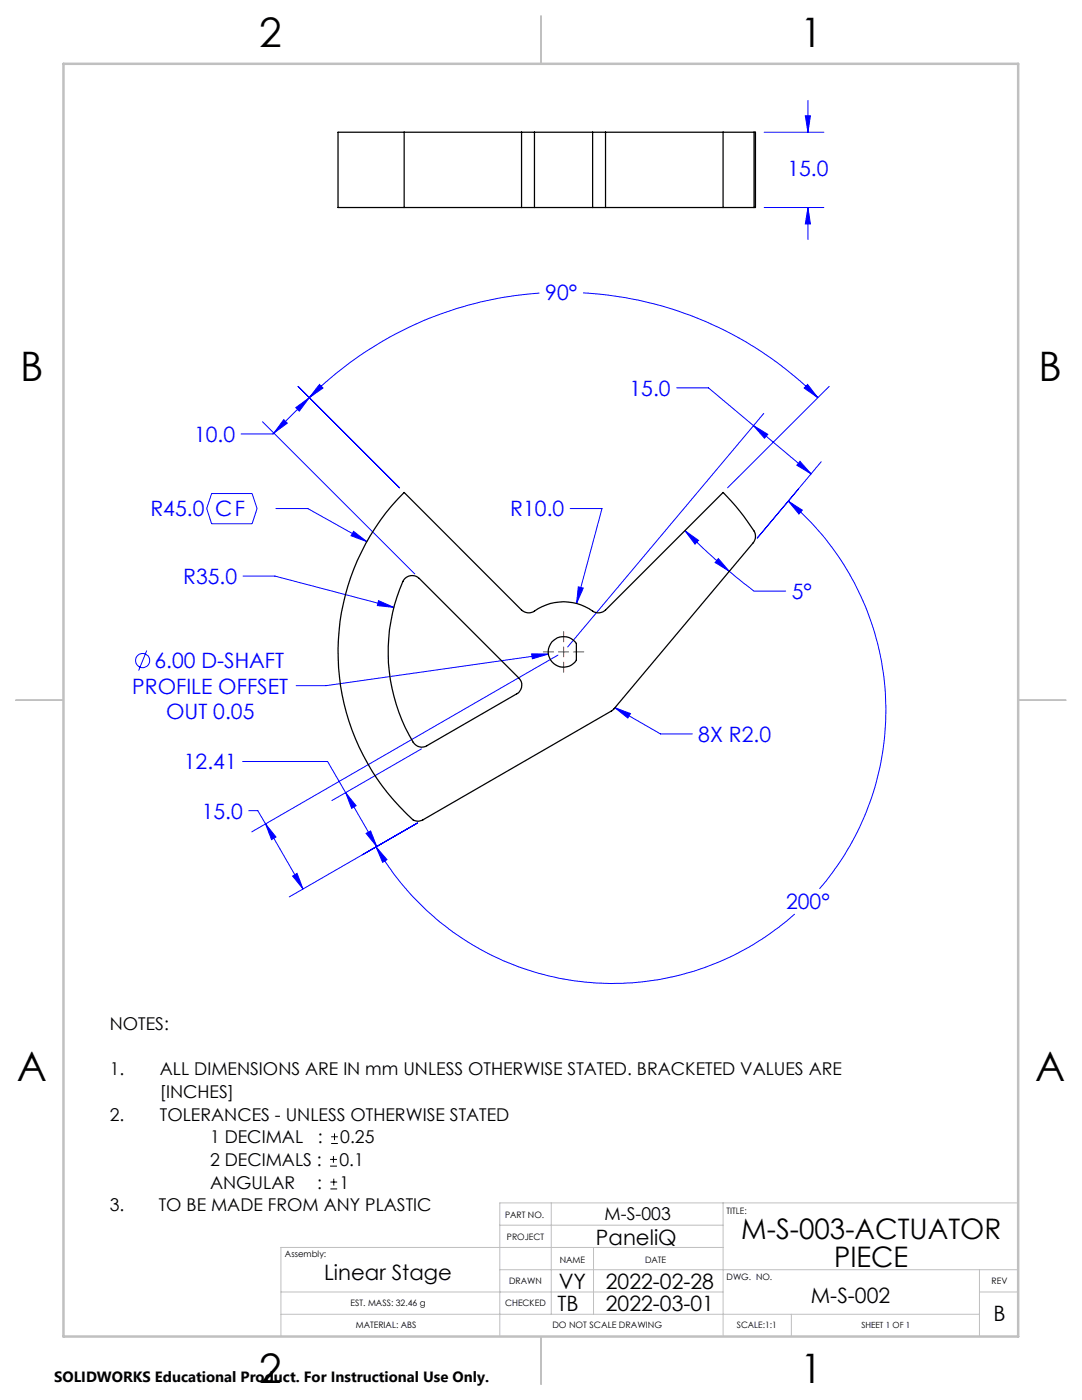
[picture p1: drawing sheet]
<svg xmlns="http://www.w3.org/2000/svg" width="216mm" height="279mm" viewBox="0 0 216 279" stroke-linecap="round" stroke-linejoin="round" font-family="sans-serif">
<g fill="none" stroke="#00f" stroke-width=".2">
<path d="M152.5 26.4h11.9M160.7 23.1h1l-.5 3.3zM161.2 20v6.4M107.6 58.5a71.9 71.9 0 0 0-45.9 20.9M116.3 58.5a71.4 71.4 0 0 1 46.9 20.9M152.5 41.4h11.9M161.2 41.4l.5 3.3h-1zM161.2 41.4v6.4M59.5 77.1l20.2 20.3M61.7 79.4l-7.2 7.2h-6.4M63.7 76.7l.8 .7-2.8 2zM135 77.4h6.4l9 7.5"/>
<path d="M161.1 76.7l2.1 2.7-2.8-2zM165.5 77.1l-20.3 20.3M42.2 98.5h8.1l1 3-1 3h-8.1l-1-3zM52.4 84.2l30.4 30.3M56.6 83.7l.7 .8-2.7 1.9zM59 81.4l2.7-2-2 2.7zM150.4 84.9l2.8 1.8-.7 .8zM150.4 84.9l11.5 9.7M152.4 82.5l-39.1 46.6M159.6 92.1l2.3 2.5-2.9-1.7zM163.9 92.1l-12.8 15.3 8.2-9.8M48.5 115h6.4l23.7 6.2"/>
<path d="M55.1 101.5h6.3l11.8 6.6M70.6 106l2.6 2.1-3.1-1.2zM75.5 119.9l3.1 1.3-3.3-.3zM113.8 101.5h6.3l-5.1 18.9M115.4 117.1l1 .3-1.4 3zM136.7 105.9l2.7 1.9-.7 .8zM136.7 105.9l4.3 4.2 4.5 3.9M143.3 111.5l2.2 2.5-2.8-1.7zM145.5 114l4.9 4h6.4M157.3 100l2.8 1.8-.7 .8zM157.3 100a54.5 54.5 0 0 1 6.2 77.4M29.3 129.8l-1.6 4"/>
<path d="M106.1 130.5h3.3l-3.2 1zM109.4 130.5l-44.4 6.3h-5.9M111.3 130.7l-61.1 35.3M48.4 152h17l3.6 6.2M69 158.2l2 2.6-.8 .5zM69 158.2l6.2 10.7M84.1 149.5l-17.9 10.3M122.7 141.2l3.1 1.2-.5 .9zM122.7 141.2l9.1 5.3h6.3M49.6 161.8h1.8l1.6 2.6M53 164.4l2.1 2.6-.9 .6zM53 164.4l7.5 13"/>
<path d="M58.4 174.8l.9-.5 1.2 3.1zM72.4 170.5l10.9-6.2-25.6 14.7M73.1 166.3l.8-.5 1.3 3.1zM75 169l2.2 2.6-.9 .5zM75 169a54.5 54.5 0 0 0 83.6 13.4"/>
<circle cx="28.5" cy="131.8" r="1.42"/>
</g>
<path d="M65.9 232.7h1.3M65.9 231.4h1.3M65.9 237.3h1.4M65.9 235.9h1.4M66.1 228.2h1.3M66.1 226.9h1.3M66.5 230.7v1.4M66.6 235.2v1.4M66.7 226.2v1.3" fill="none" stroke="#000" stroke-width=".2"/>
<path d="M108.4 130.1h2.1M111.4 130.1h2.1M112.5 126v2.1M112.5 129.1v2M112.5 132.1v2.1M114.4 130.1h2.1" fill="none" stroke="#f00" stroke-width=".2"/>
<path d="M56.1 257.8h88.2M99.7 253.4h103.5M99.7 244.5h44.6M110 240.1v22.2M118.4 249v13.3M144.3 240.1v26.6M144.3 249h-88.2v17.7M195.4 253.4v13.3M195.4 257.8h7.8M203.2 240.1h-103.5v26.6M56.1 262.3h139.3M157.9 262.3v4.4" fill="none" stroke="#c0c0c0" stroke-width=".2"/>
<path d="M108 3.2v9.5M3.1 139.7h9.6M203.2 139.7h9.5M108 266.7v9.6" fill="none" stroke="#c0c0c0" stroke-width=".25"/>
<path d="M12.7 12.7h190.5v254h-190.5z" fill="none" stroke="#c0c0c0" stroke-width=".5"/>
<path d="M70.6 106l-.5 .9 3.1 1.2zM161.1 76.7l2.1 2.7-2.8-2zM63.7 76.7l.8 .7-2.8 2zM136.7 105.9l2.7 1.9-.7 .8zM143.3 111.5l2.2 2.5-2.8-1.7zM157.3 100l2.8 1.8-.7 .8zM75 169l2.2 2.6-.9 .5zM115.4 117.1l-.4 3.3 1.4-3zM75.5 119.9l-.2 1 3.3 .3zM59 81.4l2.7-2-2 2.7zM56.6 83.7l.7 .8-2.7 1.9zM69 158.2l2 2.6-.8 .5zM73.1 166.3l.8-.5 1.3 3.1zM106.1 130.5l.1 1 3.2-1zM58.4 174.8l.9-.5 1.2 3.1zM53 164.4l2.1 2.6-.9 .6zM159.6 92.1l2.3 2.5-2.9-1.7zM150.4 84.9l2.8 1.8-.7 .8zM122.7 141.2l2.6 2.1 .5-.9zM161.2 41.4l.5 3.3h-1zM160.7 23.1h1l-.5 3.3z" fill="#00f"/>
<g fill="none" stroke="#000" stroke-width=".25">
<path d="M80.6 26.4h-13.1v15h13.1M80.6 26.4v15M80.6 26.4h23.5M104.1 26.4h2.5M104.1 26.4v15M106.6 26.4h11.7M106.6 26.4v15M118.3 26.4h2.5M118.3 26.4v15M120.8 26.4h23.5M120.8 26.4v15M144.3 26.4h6.2"/>
<path d="M144.3 26.4v15M150.5 26.4h.2v15h-.2M150.5 26.4v15M80.6 41.4h23.5M104.1 41.4h2.5M106.6 41.4h11.7M118.3 41.4h2.5M120.8 41.4h23.5M144.3 41.4h6.2M80.6 98.3l23.5 23.4a2.3 2.3 0 0 0 3.3-.2 10.2 10.2 0 0 1 11.1 .6l1.1 .2 .7-.2 .5-.4 23.5-23.4a37.6 37.6 0 0 1 6.4 8.3v.9l-.4 .8-28.1 33.4-37.8 21.9a1.96 1.96 0 0 1-1.9 .1 45 45 0 0 1-1.9-65.4zM80.8 115.4a2.05 2.05 0 0 1 2.8 0l19.9 19.9a2.02 2.02 0 0 1-.4 3.2l-17.9 10.3a1.99 1.99 0 0 1-2.8-.7 34.8 34.8 0 0 1-1.8-32.4zM110.1 128.1a3.1 3.1 0 0 1 4.9 .3v3.4a3.1 3.1 0 0 1-4.4 .7 3.1 3.1 0 0 1-.5-4.4z"/>
</g>
<g font-size="8.1">
<text x="51.7" y="9.3">2</text>
<text x="159.7" y="9.3">1</text>
<text x="4" y="76">B</text>
<text x="207.2" y="76">B</text>
<text x="3.3" y="215.7">A</text>
<text x="206.5" y="215.7">A</text>
<text x="51.7" y="276">2</text>
<text x="159.7" y="276">1</text>
</g>
<g font-size="5.6">
<text x="147.9" y="247.3">M-S-003-ACTUATOR</text>
<text x="166.5" y="252.9">PIECE</text>
</g>
<g font-size="4.2" fill="#00f">
<text x="157.1" y="35.1">15.0</text>
<text x="108.8" y="59.9">90°</text>
<text x="125.6" y="79">15.0</text>
<text x="38.7" y="88.2">10.0</text>
<text x="30" y="103">R45.0 CF</text>
<text x="101.8" y="103.1">R10.0</text>
<text x="36.6" y="116.6">R35.0</text>
<text x="158" y="119.5">5°</text>
<text x="30.8" y="133.4">6.00 D-SHAFT</text>
<text x="26.4" y="138.5">PROFILE OFFSET</text>
<text x="33.1" y="143.5">OUT 0.05</text>
<text x="139.3" y="148.1">8X R2.0</text>
<text x="36.7" y="153.6">12.41</text>
<text x="40.3" y="163.4">15.0</text>
<text x="156.9" y="181.5">200°</text>
</g>
<g font-size="4.2">
<text x="118.9" y="248.4">PaneliQ</text>
<text x="64.7" y="255.4">Linear Stage</text>
<text x="111.5" y="257.3">VY</text>
<text x="120.9" y="257.3">2022-02-28</text>
<text x="111.2" y="261.7">TB</text>
<text x="120.9" y="261.7">2022-03-01</text>
<text x="161.8" y="260">M-S-002</text>
<text x="198.2" y="263.6">B</text>
</g>
<g font-size="3.5">
<text x="21.9" y="205.5">NOTES:</text>
<text x="21.9" y="214.6">1.</text>
<text x="31.9" y="214.6">ALL DIMENSIONS ARE IN mm UNLESS OTHERWISE STATED. BRACKETED VALUES ARE</text>
<text x="31.9" y="219.1">[INCHES]</text>
<text x="21.9" y="223.7">2.</text>
<text x="31.9" y="223.7">TOLERANCES - UNLESS OTHERWISE STATED</text>
<text x="41.9" y="228.2">1 DECIMAL</text>
<text x="41.9" y="232.7">2 DECIMALS :</text>
<text x="63.4" y="228.2">:</text>
<text x="67.7" y="232.7">0.1</text>
<text x="67.9" y="228.2">0.25</text>
<text x="41.9" y="237.2">ANGULAR</text>
<text x="63.3" y="237.2">:</text>
<text x="67.8" y="237.2">1</text>
<text x="21.9" y="241.8">3.</text>
<text x="31.7" y="241.8">TO BE MADE FROM ANY PLASTIC</text>
<text x="120.6" y="243.5">M-S-003</text>
</g>
<text font-size="3" x="10.8" y="275.7">SOLIDWORKS Educational Product. For Instructional Use Only.</text>
<g font-size="1.8">
<text x="100.8" y="243.2">PART NO.</text>
<text x="145" y="242.3">TITLE:</text>
<text x="56.9" y="250.8">Assembly:</text>
<text x="101.1" y="247.4">PROJECT</text>
<text x="111.7" y="252">NAME</text>
<text x="128.7" y="252">DATE</text>
<text x="101.6" y="256.2">DRAWN</text>
<text x="145" y="255.4">DWG. NO.</text>
<text x="197.8" y="256.2">REV</text>
<text x="70" y="260.7">EST. MASS: 32.46 g</text>
<text x="100.8" y="260.7">CHECKED</text>
<text x="71" y="265.1">MATERIAL: ABS</text>
<text x="110.2" y="265.1">DO NOT SCALE DRAWING</text>
<text x="147" y="265.1">SCALE:1:1</text>
</g>
<text font-size="1.7" x="171.9" y="265">SHEET 1 OF 1</text>
</svg>
